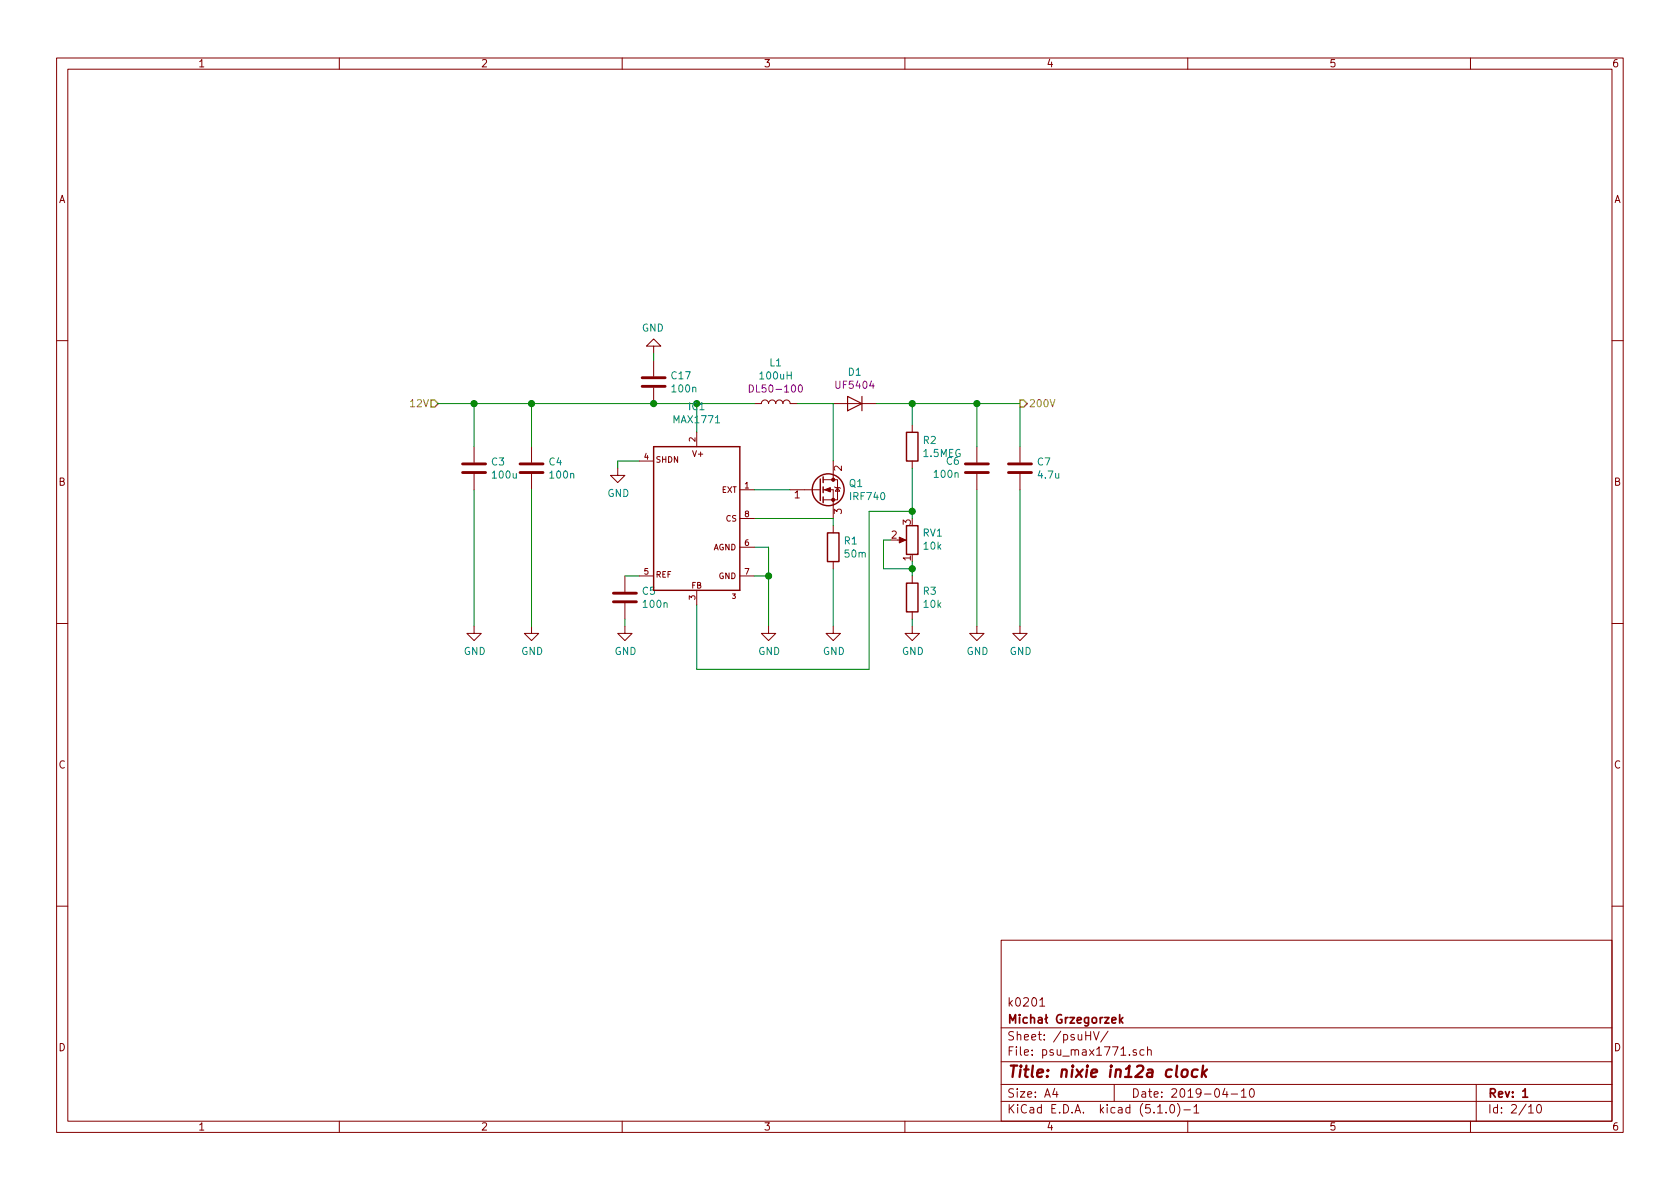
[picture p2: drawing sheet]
<svg xmlns="http://www.w3.org/2000/svg" width="297mm" height="210mm" viewBox="0 0 297 210" stroke-linecap="round" stroke-linejoin="round" font-family="sans-serif">
<g fill="none" stroke="#840000" stroke-width=".18">
<path d="M10 10.3h277v189.9h-277zM12 12.2h273v186.1h-273zM60 10.3v1.9M110 10.3v1.9M160 10.3v1.9M210 10.3v1.9M260 10.3v1.9M10 60.2h2M83.8 79v2.8M94 79v2.8M115.6 61.2h1.2l-1.2-1.3-1.3 1.3h1.3v1.3M115.6 63.7v2.8"/>
<path d="M115.6 68.6v2.8M123.2 76.4v2.6M133.3 71.4h1.3a.63 .63 0 0 1 .7-.7 .63 .63 0 0 1 .6 .7 .63 .63 0 0 1 .6-.7 .63 .63 0 0 1 .7 .7 .63 .63 0 0 1 .6-.7 .63 .63 0 0 1 .6 .7 .63 .63 0 0 1 .7-.7 .63 .63 0 0 1 .6 .7h1.3M147.3 71.4h7.6M161.3 75.2v1.2M172.7 79v2.8M180.3 79v2.8M285 60.2h2M83.8 83.8v2.8M94 83.8v2.8M109.2 82.8v1.3h1.3l-1.3 1.2-1.3-1.2h1.3M113 81.5h2.6"/>
<path d="M130.8 86.6h2.5M130.8 96.8h2.5M130.8 91.7h2.5M139.7 86.6h5.3M145.5 86.6h1.8v5.1M145.5 84.8h1.8M147.3 84.8h.8v3.6h-2.6M147.3 81.5v3.3M147.3 93v1.2M147.3 99.3v1.3M147.6 86.1l.1 .1h.8l.1 .2M148.1 86.2l.4 .7h-.8z"/>
<path d="M158.7 95.5h1.1M161.3 81.5v1.3M172.7 83.8v2.8M180.3 83.8v2.8M10 110.3h2M83.8 110.7v1.3h1.3l-1.3 1.3-1.3-1.3h1.3M94 110.7v1.3h1.2l-1.2 1.3-1.3-1.3h1.3M110.5 110.7v1.3h1.3l-1.3 1.3-1.3-1.3h1.3M110.5 101.8v2.8M110.5 106.7v2.8M113 101.8h2.6M123.2 104.4v2.5"/>
<path d="M130.8 101.8h2.5M135.9 110.7v1.3h1.3l-1.3 1.3-1.3-1.3h1.3M147.3 110.7v1.3h1.3l-1.3 1.3-1.3-1.3h1.3M161.3 110.7v1.3h1.3l-1.3 1.3-1.3-1.3h1.3M161.3 101.8v1.3M161.3 108.2v1.3M172.7 110.7v1.3h1.3l-1.3 1.3-1.3-1.3h1.3M180.3 110.7v1.3h1.3l-1.3 1.3-1.2-1.3h1.2M285 110.3h2M10 160.2h2M177 166.3h108v32h-108zM183.8 176.9l.5-.5v1.5"/>
<path d="M183.8 177.9h.9M285 160.2h2M60 198.3v1.9M110 198.3v1.9M160 198.3v1.9M177 194.8h108M177 191.8h108M177 187.8h108M177 181.8h108M186.5 192.5l-.4 1h1M186.8 193v1M192 183.1h.8"/>
<path d="M192.8 182.4v1.5M193.3 182.4l.5 1.5 .5-1.5M195.9 182.3l-1.3 2M197 191.8v3M200.9 185.7a.37 .37 0 0 0-.6 .1l.1 .2 .5 .2 .1 .1-.2 .3-.5-.1M202.3 185.7l-.5-.1-.3 .3 .2 .6h.6M202.9 185.7h.1a.37 .37 0 0 1 .6 .1v.8M202.9 185.1v1.5M204.7 196.8h.8M206.2 196.7v.1M207 195.4l.3-.1a.94 .94 0 0 1 0 1.5 .82 .82 0 0 1-.3-1.4zM208.2 195.1a1.71 1.71 0 0 1 0 2.3"/>
<path d="M209.3 196.3h1.2M210 198.3v1.9M211.1 195.8l.4-.5v1.5M211.1 196.8h.9M216.6 192.5l-.4 1h.9M216.9 193v1M217.7 193.5h1.1M219.5 193l.4-.5v1.5M219.5 194h.8M221.1 192.6l.2-.1a.8 .8 0 0 1 .5 .8 .8 .8 0 0 1-.5 .7 1 1 0 0 1-.2-1.4zM260 198.3v1.9M261 191.8v6.5"/>
<path d="M270.3 195.8l.4-.5v1.5M270.3 196.8h.8M271.8 195.5l.4-.2a.94 .94 0 0 1 0 1.5 .79 .79 0 0 1-.4-1.3z"/>
</g>
<path d="M198 179.4v1.5M198.5 179.9l-.5 .6M196.6 180.4l.7-.1-.1-.3-.4-.1-.2 .2 .1 .7h.5M198.1 180.4l.4 .5M269.2 193l.5-.5v1.5M269.2 194h.9" fill="none" stroke="#840000" stroke-width=".3"/>
<path d="M209.1 189.3a.51 .51 0 0 1 .5-.2 .51 .51 0 0 1 .4 .4l-.1 .6a.54 .54 0 0 1-.5 .4 .54 .54 0 0 1-.5-.4zM211.8 189.2a.68 .68 0 0 0-1 .3v.8l.2 .1 .6-.1M212.7 188.4l-.2 2M212.8 189.7l.4 .7M213.4 189.1l-.9 .8" fill="none" stroke="#840000" stroke-width=".41"/>
<path d="M113.5 68.3h4.1M113.5 66.8h4.1M81.8 83.6h4.1M81.8 82h4.1M91.9 83.6h4.1M91.9 82h4.1M170.7 83.6h4.1M170.7 82h4.1M178.3 83.6h4.1M178.3 82h4.1M108.5 106.4h4M108.5 104.9h4" fill="none" stroke="#840000" stroke-width=".51"/>
<g fill="none" stroke="#840000" stroke-width=".25">
<path d="M115.6 79h15.2v25.4h-15.2zM160.3 76.4h2v5.1h-2zM145 84.7v3.8M145.5 84.3v1M145.5 86.1v1M145.5 87.9v1M146.3 94.2h2v5.1h-2zM160.3 93h2v5h-2zM160.3 103.1h2v5.1h-2z"/>
<circle cx="146.4" cy="86.6" r="2.82"/>
</g>
<g fill="#840000" stroke="#840000" stroke-width=".18">
<path d="M159 95l1.1 .5-1.1 .5z"/>
<path d="M145.8 86.6l1-.4v.8z"/>
<circle cx="147.3" cy="88.4" r=".28"/>
<circle cx="147.3" cy="84.8" r=".28"/>
</g>
<path d="M149.9 70.1l2.5 1.3-2.5 1.2zM152.4 70.1v2.5" fill="none" stroke="#840000" stroke-width=".2"/>
<path d="M132.5 68.1a.64 .64 0 0 1 .7 .6 .64 .64 0 0 1-.7 .6zM141.2 68.2l.3-.1a.69 .69 0 0 1 .4 .6 .69 .69 0 0 1-.4 .6l-.3-.1-.1-.3z" fill="none" stroke="#840084" stroke-width=".18"/>
<g fill="none" stroke="#008400" stroke-width=".18">
<path d="M77.5 71.4h55.8M83.8 71.4v7.6M94 71.4v7.6M115.6 62.5v1.2M123.2 71.4v5M141 71.4h6.3v10.1M154.9 71.4h25.4v7.6M161.3 71.4v3.8M172.7 71.4v7.6M83.8 86.6v24.1M94 86.6v24.1M113 81.5h-3.8v1.3"/>
<path d="M133.3 91.7h14v1.3M133.3 96.8h2.6v13.9M133.3 86.6h6.4M157.5 95.5h-1.3v5.1h5.1M161.3 90.4h-7.6v28h-30.5v-11.5M161.3 82.8v8.9M161.3 99.3v2.5M172.7 86.6v24.1M180.3 86.6v24.1M110.5 101.8h2.5M110.5 109.5v1.2M133.3 101.8h2.6"/>
<path d="M147.3 100.6v10.1M161.3 109.5v1.2"/>
</g>
<g fill="#008400" stroke="#008400" stroke-width=".25">
<circle cx="161.3" cy="71.4" r=".51"/>
<circle cx="172.7" cy="71.4" r=".51"/>
<circle cx="135.9" cy="101.8" r=".51"/>
<circle cx="94" cy="71.4" r=".51"/>
<circle cx="161.3" cy="100.6" r=".51"/>
<circle cx="161.3" cy="90.4" r=".51"/>
<circle cx="83.8" cy="71.4" r=".51"/>
<circle cx="115.6" cy="71.4" r=".51"/>
</g>
<path d="M76.2 70.7h.6l.7 .7-.7 .6h-.6zM180.3 70.7h.7l.6 .7-.6 .6h-.7z" fill="none" stroke="#848400" stroke-width=".25"/>
<text font-size="2.8" fill="#840000" x="178" y="190.5">Title: nixie in12a clock</text>
<g font-size="2.1" fill="#840000">
<text x="178" y="178">k0201</text>
<text x="178" y="184">Sheet: /psuHV/</text>
<text x="178" y="181">Micha Grzegorzek</text>
<text x="178" y="186.7">File: psu_max1771.sch</text>
<text x="178" y="196.9">KiCad E.D.A. kicad (5.1.0)-1</text>
<text x="178" y="194.1">Size: A4</text>
<text x="200" y="194.1">Date: 2019-04-10</text>
<text x="263" y="194.1">Rev: 1</text>
<text x="263" y="196.9">Id: 2/10</text>
</g>
<g font-size="1.8" fill="#840000">
<text x="35" y="11.9">1</text>
<text x="85" y="11.9">2</text>
<text x="135" y="11.9">3</text>
<text x="185" y="11.9">4</text>
<text x="235" y="11.9">5</text>
<text x="285" y="11.9">6</text>
<text x="10.4" y="35.9">A</text>
<text x="285.4" y="35.9">A</text>
<text x="148.8" y="83.3" transform="rotate(-90 148.8 83.3)">2</text>
<text x="10.4" y="85.9">B</text>
<text x="140.5" y="88.1">1</text>
<text x="285.4" y="85.9">B</text>
<text x="148.8" y="90.9" transform="rotate(-90 148.8 90.9)">3</text>
<text x="157.6" y="95.2">2</text>
<text x="161" y="92.8" transform="rotate(-90 161 92.8)">3</text>
<text x="161" y="99.2" transform="rotate(-90 161 99.2)">1</text>
<text x="10.4" y="135.9">C</text>
<text x="285.4" y="135.9">C</text>
<text x="10.4" y="185.9">D</text>
<text x="285.4" y="185.9">D</text>
<text x="35" y="199.9">1</text>
<text x="85" y="199.9">2</text>
<text x="135" y="199.9">3</text>
<text x="185" y="199.9">4</text>
<text x="235" y="199.9">5</text>
<text x="285" y="199.9">6</text>
</g>
<g font-size="1.8" fill="#008484">
<text x="113.5" y="58.6">GND</text>
<text x="136.1" y="64.8">L1</text>
<text x="118.8" y="67.1">C17</text>
<text x="118.9" y="69.4">100n</text>
<text x="134.5" y="67.1">100uH</text>
<text x="150" y="66.4">D1</text>
<text x="119.3" y="74.8">MAX1771</text>
<text x="121.8" y="72.5">IC1</text>
<text x="86.9" y="82.3">C3</text>
<text x="97.1" y="82.3">C4</text>
<text x="163.3" y="78.5">R2</text>
<text x="163.3" y="80.8">1.5MEG</text>
<text x="167.4" y="82.2">C6</text>
<text x="183.5" y="82.3">C7</text>
<text x="87.2" y="84.6">100u</text>
<text x="97.4" y="84.6">100n</text>
<text x="107.4" y="87.9">GND</text>
<text x="150.2" y="86.1">Q1</text>
<text x="150.5" y="88.4">IRF740</text>
<text x="165.3" y="84.5">100n</text>
<text x="183.7" y="84.6">4.7u</text>
<text x="163.2" y="94.9">RV1</text>
<text x="149.3" y="96.3">R1</text>
<text x="149.5" y="98.6">50m</text>
<text x="163.4" y="97.2">10k</text>
<text x="113.6" y="105.2">C5</text>
<text x="113.9" y="107.5">100n</text>
<text x="163.3" y="105.2">R3</text>
<text x="163.4" y="107.5">10k</text>
<text x="82" y="115.8">GND</text>
<text x="92.2" y="115.8">GND</text>
<text x="108.7" y="115.8">GND</text>
<text x="134.1" y="115.8">GND</text>
<text x="145.5" y="115.8">GND</text>
<text x="159.5" y="115.8">GND</text>
<text x="170.9" y="115.8">GND</text>
<text x="178.5" y="115.8">GND</text>
</g>
<g font-size="1.8" fill="#840084">
<text x="133.2" y="69.4">DL50-100</text>
<text x="148" y="68.8">UF5404</text>
</g>
<g font-size="1.8" fill="#848400">
<text x="72.8" y="72">12V</text>
<text x="181.9" y="72">200V</text>
</g>
<g font-size="1.4" fill="#840000">
<text x="113.9" y="81.3">4</text>
<text x="116" y="81.8">SHDN</text>
<text x="122.6" y="80.8">V+</text>
<text x="122.9" y="78.1" transform="rotate(-90 122.9 78.1)">2</text>
<text x="127.6" y="87.1">EXT</text>
<text x="131.7" y="86.4">1</text>
<text x="128.3" y="92.2">CS</text>
<text x="131.7" y="91.4">8</text>
<text x="113.9" y="101.6">5</text>
<text x="126.1" y="97.3">AGND</text>
<text x="131.7" y="96.5">6</text>
<text x="131.7" y="101.6">7</text>
<text x="116" y="102.1">REF</text>
<text x="122.3" y="104.1">FB</text>
<text x="122.9" y="106" transform="rotate(-90 122.9 106)">3</text>
<text x="127.1" y="102.4">GND</text>
</g>
<text font-size="1.1" fill="#840000" x="129.5" y="105.9">3</text>
</svg>
